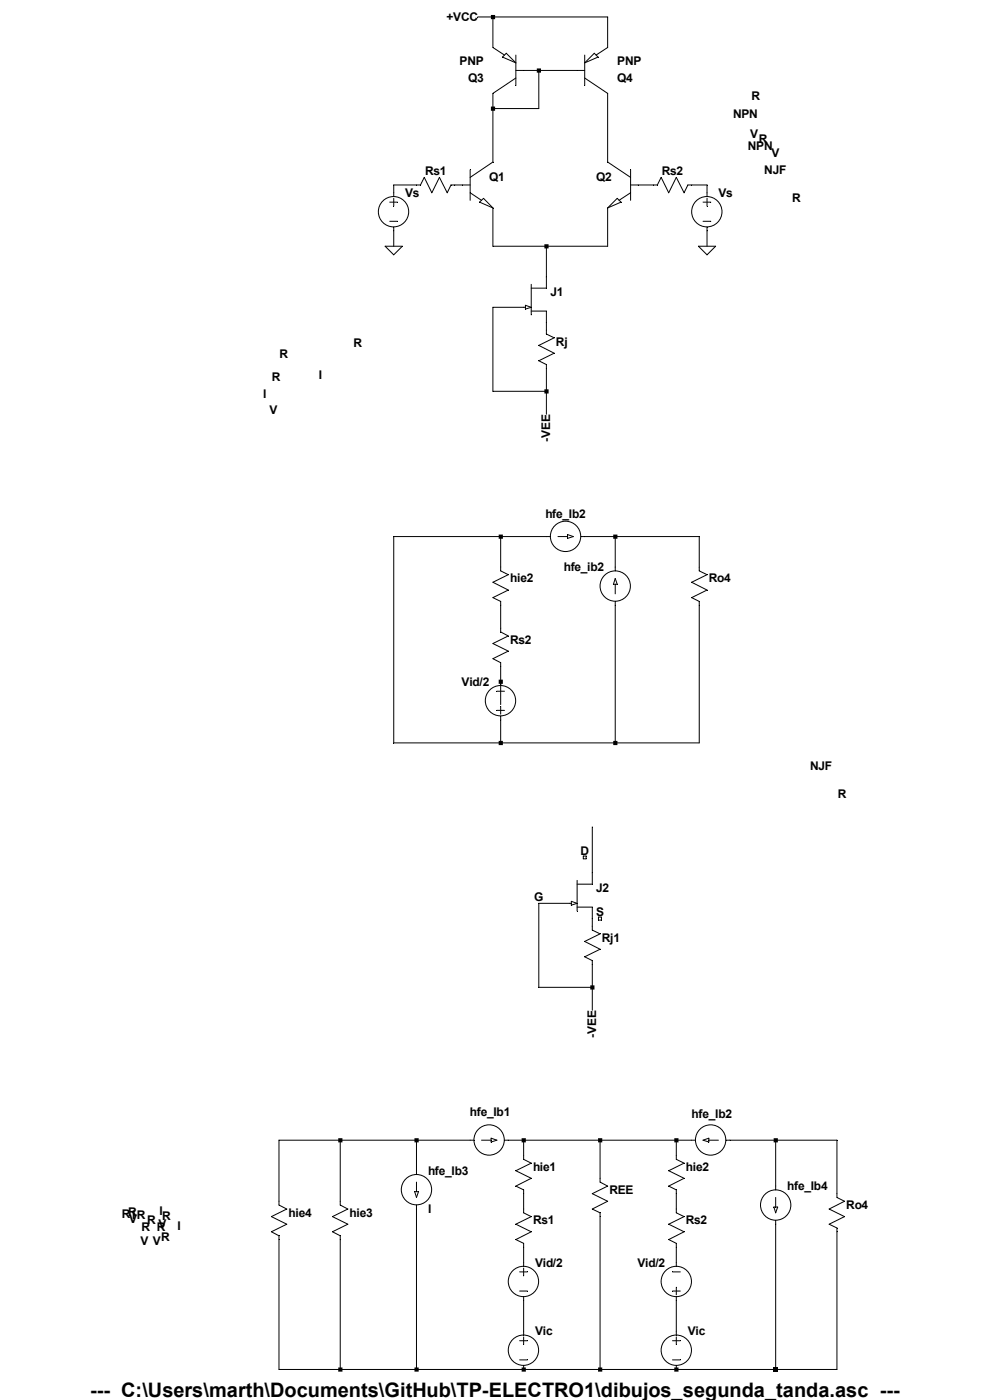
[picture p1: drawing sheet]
<svg xmlns="http://www.w3.org/2000/svg" width="210mm" height="297mm" viewBox="0 0 210 297" stroke-linecap="round" stroke-linejoin="round" font-family="sans-serif">
<g fill="none" stroke="#000" stroke-width=".21">
<path d="M101.3 3.6h27.6v6.5l-2.5 1.6M104.6 3.6v6.5l2.4 1.6M106.6 12.1l.8-.8 2 2zM109.4 16.6l-4.8 3.2v14.6l-4.9 3.2M109.4 11.7v6.5M109.4 14.9h14.6M114.3 14.9v8.1h-9.7M124 16.6l4.9 3.2v14.6l4.9 3.2M124 13.3l2.1-2 .8 .8zM124 11.7v6.5M99.7 36v6.5M99.7 39.2h-4l-.8 1.7-1.7-3.3-1.6 3.3-1.6-3.3-.8 1.6h-5.7v2.5"/>
<path d="M133.8 39.2h5.6l.9-1.6 1.6 3.3 1.6-3.3 1.6 3.3 .8-1.7h4.1v2.5M133.8 36v6.5M81.7 52.2h3.6l-1.8 1.9zM82.7 42.9h1.6M82.7 46.9h1.6M83.5 42.1v1.6M83.5 48.2v4M99.7 40.9l2.5 1.6M101.7 42.9l.9-.8 2 2zM104.6 44.1v8.1h24.3v-8.1M115.9 52.2v8.9h-3.2M130.9 42.1l.8 .8-2.8 1.2z"/>
<path d="M133.8 40.9l-2.5 1.6M148.2 52.2h3.6l-1.8 1.9zM149.1 42.9h1.7M149.1 46.9h1.7M150 42.1v1.6M150 48.2v4M111.5 65.2h-6.9v17.8h11.3M111.5 64.8l1.2 .4-1.2 .4zM112.7 60.3v6.5M112.7 66h3.2v4.9l1.7 .8-3.3 1.6 3.3 1.6-3.3 1.6 1.6 .8v10.6M106.2 113.8v7.3l1.6 .8-3.2 1.6 3.2 1.7-3.2 1.6 1.6 .8v6.5l1.6 .8-3.2 1.6 3.2 1.6-3.2 1.6 1.6 .9v8.9M116.8 113.8h-33.3v43.8h64.8v-30l-1.6-.8 3.3-1.6-3.3-1.7 3.3-1.6-1.7-.8v-7.3h-25.1"/>
<path d="M118.4 113.8h2M120.4 113.4l1.2 .4-1.2 .4zM130.5 113.8v7.3M130.5 122.7l.4 1.3h-.8zM130.5 124v2M130.5 127.6v30M105.4 150.7h1.6M105.4 146.6h1.6M106.2 149.9v1.6M106.2 151.9v5.7M125.6 175.4v12.2h-3.2M121.2 191.6h-6.9v17.9h11.3"/>
<path d="M121.2 191.2l1.2 .4-1.2 .4zM122.4 186.8v6.5M122.4 192.4h3.2v4.9l1.7 .8-3.3 1.6 3.3 1.7-3.3 1.6 1.6 .8v10.5M123.7 181.6h.6v.6h-.6zM127 194.6h.6v.6h-.6zM72.2 241.9v13.8l1.6 .8-3.3 1.6 3.3 1.6-3.3 1.6 1.7 .9v28.3M88 252.8h.8l-.5 1.2zM88.3 241.9v7.3M88.3 250.8v2M88.3 255.7v34.8M100.5 241.9h-41.3v13.8l1.6 .8-3.2 1.6 3.2 1.6-3.2 1.6 1.6 .9v28.3h118.3v-30l-1.6-.8 3.3-1.6-3.3-1.6 3.3-1.7-1.7-.8v-12.1h-23.5M102.2 241.9h2"/>
<path d="M104.2 241.5l1.2 .4-1.2 .4zM107 241.9h40.5M111.1 241.9v4.1l1.6 .8-3.3 1.6 3.3 1.6-3.3 1.6 1.7 .8v4.9l1.6 .8-3.3 1.6 3.3 1.6-3.3 1.7 1.7 .8v4.8M127.3 241.9v8.9l1.6 .8-3.3 1.6 3.3 1.6-3.3 1.7 1.7 .8v33.2M143.5 241.9v4.1l1.6 .8-3.2 1.6 3.2 1.6-3.2 1.6 1.6 .8v4.9l1.6 .8-3.2 1.6 3.2 1.6-3.2 1.7 1.6 .8v4.8M149.1 241.9l1.3-.4v.8zM150.4 241.9h2M164.2 256.1h.8l-.5 1.2zM164.5 241.9v10.5M164.5 254v2.1M164.5 258.9v31.6M110.2 269.8h1.7"/>
<path d="M110.2 273.9h1.7M111.1 269v1.7M111.1 275.1v8.1M142.7 269.8h1.6M142.7 273.9h1.6M143.5 273.1v1.6M143.5 275.1v8.1M110.2 284.4h1.7M110.2 288.5h1.7M111.1 283.6v1.6M111.1 289.7v.8M142.7 284.4h1.6"/>
<path d="M142.7 288.5h1.6M143.5 283.6v1.6M143.5 289.7v.8"/>
<circle cx="83.5" cy="44.9" r="3.2"/>
<circle cx="149.9" cy="44.9" r="3.2"/>
<circle cx="120" cy="113.8" r="3.2"/>
<circle cx="130.5" cy="124.3" r="3.2"/>
<circle cx="106.2" cy="148.7" r="3.2"/>
<circle cx="88.3" cy="252.4" r="3.2"/>
<circle cx="103.8" cy="241.8" r="3.2"/>
<circle cx="150.7" cy="241.8" r="3.2"/>
<circle cx="164.5" cy="255.7" r="3.2"/>
<circle cx="111" cy="271.9" r="3.2"/>
<circle cx="143.5" cy="271.9" r="3.2"/>
<circle cx="111" cy="286.4" r="3.2"/>
<circle cx="143.5" cy="286.4" r="3.2"/>
</g>
<path d="M164.1 290.1h.9v.9h-.9z" fill="#000"/>
<path d="M71.8 241.5h.8v.9h-.8zM71.8 290.1h.8v.9h-.8zM87.9 241.5h.9v.9h-.9zM87.9 290.1h.9v.9h-.9zM104.1 3.2h.9v.9h-.9zM104.1 22.6h.9v.9h-.9zM105.8 113.4h.9v.9h-.9zM105.8 144.2h.9v.9h-.9zM105.8 157.2h.9v.9h-.9zM110.7 241.5h.8v.9h-.8zM110.7 290.1h.8v.9h-.8zM113.9 14.5h.9v.9h-.9zM115.5 51.8h.9v.9h-.9zM115.5 82.6h.9v.9h-.9zM125.2 209h.9v.9h-.9zM126.9 241.5h.9v.9h-.9zM126.9 290.1h.9v.9h-.9zM130.1 113.4h.9v.9h-.9zM130.1 157.2h.9v.9h-.9zM143 241.5h.9v.9h-.9zM143 290.1h.9v.9h-.9zM164.1 241.5h.9v.9h-.9z" fill-rule="evenodd" fill="#000"/>
<text font-size="4.2" x="19.1" y="296.3">--- C:\Users\marth\Documents\GitHub\TP-ELECTRO1\dibujos_segunda_tanda.asc ---</text>
<g font-size="2.5">
<text x="94.7" y="4.4">+VCC</text>
<text x="97.5" y="13.8">PNP</text>
<text x="99.3" y="17.4">Q3</text>
<text x="130.9" y="17.4">Q4</text>
<text x="130.9" y="13.8">PNP</text>
<text x="159.4" y="21.3">R</text>
<text x="155.5" y="25.1">NPN</text>
<text x="159.2" y="29.3">V</text>
<text x="158.7" y="31.8">NPN</text>
<text x="161" y="30.4">R</text>
<text x="163.7" y="33.4">V</text>
<text x="85.9" y="41.7">Vs</text>
<text x="90.2" y="37">Rs1</text>
<text x="103.8" y="38.5">Q1</text>
<text x="126.4" y="38.5">Q2</text>
<text x="140.4" y="37">Rs2</text>
<text x="152.4" y="41.7">Vs</text>
<text x="162.1" y="37">NJF</text>
<text x="168" y="42.9">R</text>
<text x="116.8" y="62.8">J1</text>
<text x="59.3" y="75.9">R</text>
<text x="75" y="73.6">R</text>
<text x="117.9" y="73.3">Rj</text>
<text x="57.7" y="80.7">R</text>
<text x="67.6" y="80.4">I</text>
<text x="55.8" y="84.5">I</text>
<text x="57.1" y="87.9">V</text>
<text x="116.7" y="93.8" transform="rotate(-90 116.7 93.8)">-VEE</text>
<text x="115.7" y="110">hfe_Ib2</text>
<text x="108.2" y="123.6">hie2</text>
<text x="119.6" y="121.2">hfe_ib2</text>
<text x="150.4" y="123.6">Ro4</text>
<text x="108.2" y="136.6">Rs2</text>
<text x="97.9" y="145.5">Vid/2</text>
<text x="171.9" y="163.4">NJF</text>
<text x="177.7" y="169.4">R</text>
<text x="123.1" y="181.3">D</text>
<text x="113.3" y="191.1">G</text>
<text x="126.4" y="189.2">J2</text>
<text x="126.4" y="194.3">S</text>
<text x="127.7" y="199.8">Rj1</text>
<text x="126.4" y="220.3" transform="rotate(-90 126.4 220.3)">-VEE</text>
<text x="99.7" y="236.9">hfe_Ib1</text>
<text x="146.7" y="237.2">hfe_Ib2</text>
<text x="90.8" y="249.2">hfe_Ib3</text>
<text x="113.1" y="248.4">hie1</text>
<text x="145.5" y="248.4">hie2</text>
<text x="33.9" y="257.8">I</text>
<text x="90.8" y="257.3">I</text>
<text x="129.3" y="253.3">REE</text>
<text x="167" y="252.5">hfe_Ib4</text>
<text x="179.5" y="256.5">Ro4</text>
<text x="25.9" y="258.4">RRIR</text>
<text x="27.4" y="259.5">V</text>
<text x="30" y="261.1">R R</text>
<text x="31.2" y="259.8">R</text>
<text x="33.7" y="260.5">V</text>
<text x="34.2" y="263.3">R</text>
<text x="34.4" y="258.7">R</text>
<text x="37.7" y="260.9">I</text>
<text x="61.2" y="258.1">hie4</text>
<text x="74.2" y="258.1">hie3</text>
<text x="113.1" y="259.8">Rs1</text>
<text x="145.5" y="259.8">Rs2</text>
<text x="29.8" y="264.1">V V</text>
<text x="113.5" y="268.7">Vid/2</text>
<text x="135.2" y="268.7">Vid/2</text>
<text x="113.5" y="283.3">Vic</text>
<text x="145.9" y="283.3">Vic</text>
</g>
</svg>
